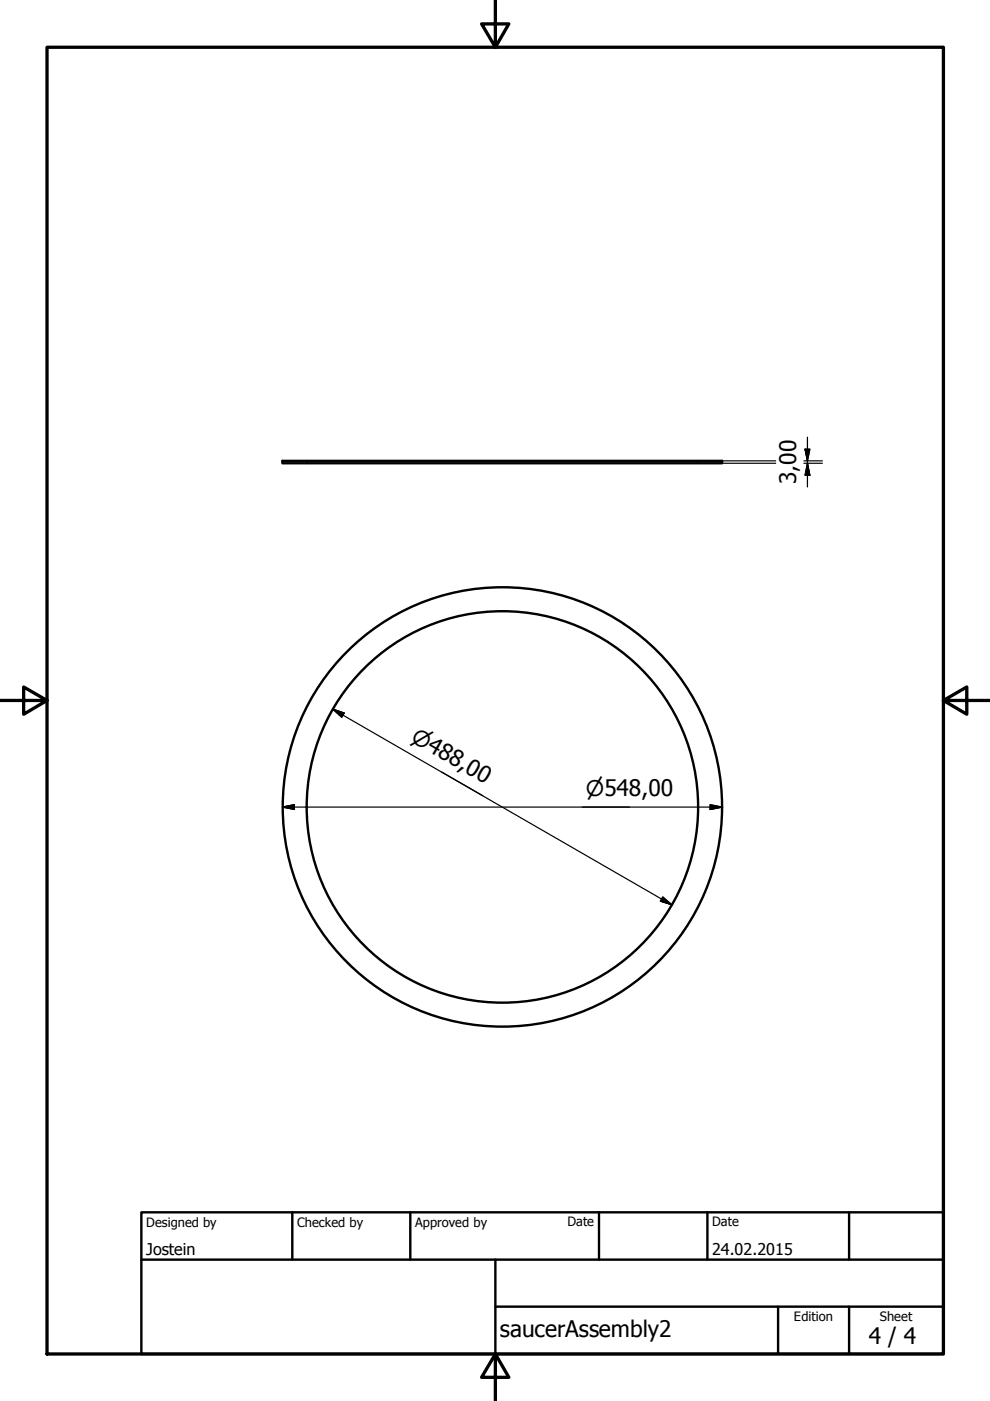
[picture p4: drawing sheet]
<svg xmlns="http://www.w3.org/2000/svg" width="210mm" height="297mm" viewBox="0 0 210 297" stroke-linecap="round" stroke-linejoin="round" font-family="sans-serif">
<!-- layer: Visible (ISO) -->
<g fill="none" stroke="#000" stroke-width=".51">
<path d="M59.9 97.7h93.2v.5h-93.2zM65 171.1a41.5 41.5 0 0 1 61.5-36.4 41.5 41.5 0 0 1 2.4 71.4 41.5 41.5 0 0 1-63.8-32.2l-.1-2.8"/>
<circle cx="106.5" cy="171.1" r="46.6"/>
</g>
<!-- layer: Visible Narrow (ISO) -->
<path d="M65 97.7v.2M65 98.1v.1M148 97.7v.2M148 98.1v.1" fill="none" stroke="#000" stroke-width=".38"/>
<!-- layer: Border (ISO) -->
<path d="M10 10h190v277.1h-190zM105 0v10l-2.9-4.9h5.8l-2.9 4.9M0 148.5h10l-5-2.8v5.7l5-2.9M200 148.5l5 2.9v-5.7l-5 2.8h10M105 287.1l2.9 4.9h-5.8l2.9-4.9v9.9" fill="none" stroke="#000" stroke-width=".7"/>
<!-- layer: Title (ISO) -->
<path d="M30 257h170v30.1h-170zM62 257v10.1M87 257v10.1M127 257v10.1M150 257v10.1M180 257v10.1M30 267.1h170M105 277h95M105 267.1v20M165 277v10.1M180 277v10.1" fill="none" stroke="#000" stroke-width=".51"/>
<!-- layer: Dimension (ISO) -->
<g fill="none" stroke="#000" stroke-width=".25">
<path d="M153.1 97.7h11.4M153.1 98.2h11.4M170.4 97.7h4M170.4 98.2h4M170.7 95.2h1l-.5 2.5zM171.2 98.2l.5 2.6h-1zM171.2 92.7v10.5M70.5 150.4l2.5 .8-.5 .9zM70.5 150.4l71.9 41.4M59.9 171.1l2.5-.5v1zM59.9 171.1h93.2M150.6 170.6l2.5 .5-2.5 .5z"/>
<path d="M140.5 190.2l1.9 1.6-2.4-.7z"/>
</g>
<path d="M170.7 95.2l.5 2.5zM170.7 95.2h1l-.5 2.5zM171.2 98.2l.5 2.6zM171.2 98.2l.5 2.6h-1zM70.5 150.4l2.5 .8zM70.5 150.4l2.5 .8-.5 .9zM59.9 171.1l2.5-.5zM59.9 171.1l2.5-.5v1zM150.6 171.6l2.5-.5zM150.6 170.6l2.5 .5-2.5 .5zM140 191.1l2.4 .7zM140.5 190.2l1.9 1.6-2.4-.7z" fill="#000" stroke="#000" stroke-width=".25"/>
<g font-size="4.8">
<text x="168.8" y="102.7" transform="rotate(-90 168.8 102.7)">3,00</text>
<text x="106" y="283.4">saucerAssembly2</text>
<text x="184.2" y="285">4 / 4</text>
</g>
<g font-size="4.6">
<text x="86.9" y="157" transform="rotate(30 86.9 157)">⌀488,00</text>
<text x="124.2" y="168.7">⌀548,00</text>
</g>
<g font-size="3.4">
<text x="31" y="266">Jostein</text>
<text x="151" y="266">24.02.2015</text>
</g>
<g font-size="2.7">
<text x="31" y="260.1">Designed by</text>
<text x="63" y="260.1">Checked by</text>
<text x="88" y="260.1">Approved by</text>
<text x="120.3" y="260">Date</text>
<text x="151" y="260">Date</text>
<text x="168.3" y="280.1">Edition</text>
<text x="186.6" y="280.1">Sheet</text>
</g>
</svg>
